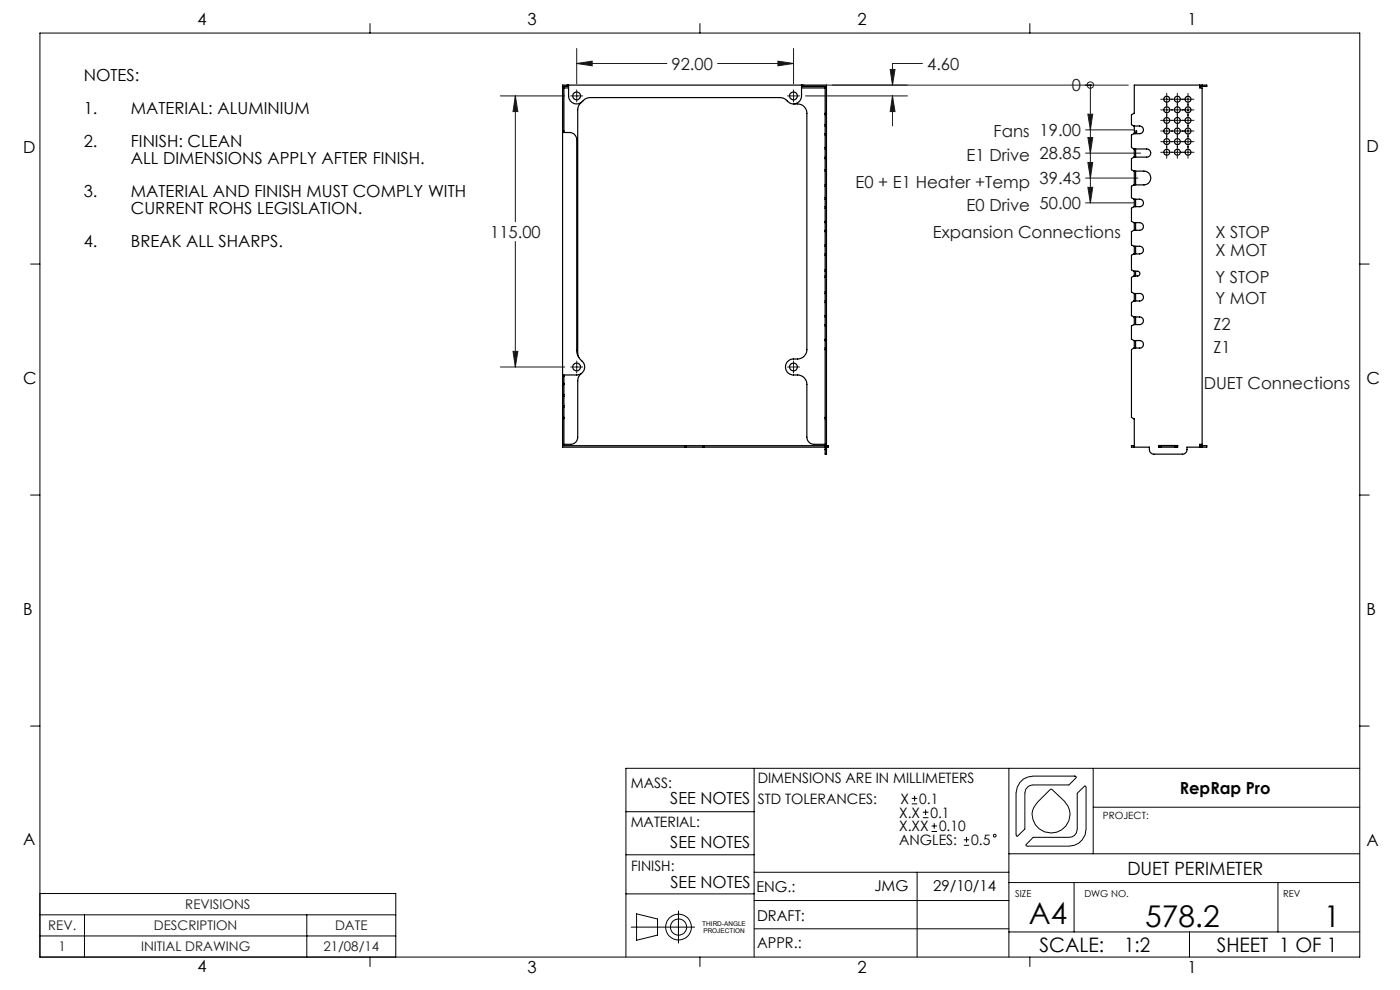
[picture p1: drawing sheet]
<svg xmlns="http://www.w3.org/2000/svg" width="297mm" height="210mm" viewBox="0 0 297 210" stroke-linecap="round" stroke-linejoin="round" font-family="sans-serif">
<g fill="none" stroke="#000" stroke-width=".21">
<path d="M8.5 7h280v196h-280zM78.5 5v2M148.5 5v2M218.5 5v2M6.5 56h2M288.5 56h2M6.5 105h2M288.5 105h2M6.5 154h2M288.5 154h2M132.8 172.2h27.2M160 163v40"/>
<path d="M193.4 170.5h1.2M193.4 169.4h1.2M194 168.8v1.2M195.8 173.5h1.2M195.8 172.3h1.2M196.4 171.7v1.2M197.6 176.4h1.2M197.6 175.2h1.2M198.2 174.6v1.2M204.5 179.3h1.1M204.5 178.1h1.1M205 177.5v1.2"/>
<path d="M214 163v40M217.4 175.9h.1M219.1 177.7l7.7-.1a1.67 1.67 0 0 0 1.7-1.7v-7.6l1.6-1.6 .3 .3v8.9a3.6 3.6 0 0 1-3.6 3.6l-9.1-.1v-.3zM220.3 169.9l2.5-2.5h.3a10.1 10.1 0 0 1 3.8 4.4 4 4 0 0 1-4.1 4.9 4 4 0 0 1-3.5-5.4zM226.8 166.5h-7.7a1.73 1.73 0 0 0-1.7 1.7v7.7M226.8 166.5h.1M227.9 164.6l.3 .1 .1 .3-1.5 1.5M227.9 164.6h.1M227.9 164.6h-8.8a3.6 3.6 0 0 0-3.6 3.6l.1 9.1 .2 .1 1.6-1.5M231.9 171.2h56.6M231.9 163v18.1M288.5 163h-155.7v40"/>
<path d="M8.5 189.5h75.5v13.5M8.5 194.1h75.5M8.5 198.5h75.5M17.9 194.1v8.9M65.1 194.1v8.9M132.8 189.6h27.2M132.8 181.3h27.2M133.9 196.7h13.5M135 193.8l4.5 1.1v3.5l-4.5 1.1zM143.9 193.2v6.9M160 197h54M160 185h54"/>
<path d="M160 191h54M194.6 185v18M214 197.7h74.5M214 181.1h74.5M214 187.2h74.5M227.9 187.2v10.5M252.3 197.7v5.3M271.1 187.2v10.5M78.5 203v2M148.5 203v2M218.5 203v2"/>
<circle cx="211" cy="177.3" r=".3"/>
<circle cx="143.9" cy="196.6" r="2.73"/>
<circle cx="143.9" cy="196.6" r="1.72"/>
</g>
<g fill="none" stroke="#191924" stroke-width=".21">
<path d="M122.3 13.5l3.3-.5v1zM122.3 10.3v7.5M122.3 13.5h19.2M122.3 19.1v2.5M152.2 13.5h16.1M165 13l3.3 .5-3.3 .5zM168.3 10.3v7.5M168.3 19.1v2.5M175.3 18.1h64.1M188.8 14.7h1.1l-.6 3.4zM195.7 13.5h-6.4v4.6M231.3 18.1v24.9"/>
<path d="M231.3 18.1h.1M247.5 19.8v13.8M249.8 19.8v13.8M252 19.8v13.8M106.2 20.3h13.6M109.3 20.3l.6 3.4h-1.1zM109.3 20.3v26.7M121.1 20.3h2.5M167.1 20.3h2.5M170.9 20.3h21.6M189.3 20.3l.6 3.4h-1.1zM189.3 20.3v6.4"/>
<path d="M230.3 27.5h10.2M230.3 32.5h11.7M230.3 37.8h11.1M230.8 24.2h1l-.5 3.3zM230.8 29.2h1l-.5 3.3zM230.8 34.5h1l-.5 3.3zM230.8 39.7h1l-.5 3.3zM246.2 21.1h7.1M246.2 23.3h7.1M246.2 25.5h7.1M246.2 27.8h7.1M246.2 30h7.1"/>
<path d="M246.2 32.3h7.1M109.3 51.2v26.6M230.3 43h10.2M106.2 77.8h13.6M108.8 74.5h1.1l-.6 3.3zM121.1 77.8h2.5M122.3 76.6v2.5M167.1 77.8h2.5M168.3 76.6v2.5"/>
<circle cx="231.3" cy="18" r=".68"/>
</g>
<g fill="#191924">
<path d="M230.8 24.2h1l-.5 3.3zM230.8 29.2h1l-.5 3.3zM230.8 34.5h1l-.5 3.3zM230.8 39.7h1l-.5 3.3z"/>
<path d="M122.3 13.5l3.3-.5v1zM165 13l3.3 .5-3.3 .5zM109.3 20.3l.6 3.4h-1.1zM108.8 74.5h1.1l-.6 3.3zM189.3 20.3l.6 3.4h-1.1zM188.8 14.7h1.1l-.6 3.4z"/>
</g>
<g fill="none" stroke="#000" stroke-width=".25">
<path d="M119.6 18.7h1M120.3 18.1v.2M120.6 18.1v2.2a1.75 1.75 0 0 0 1.3 1.7 1.75 1.75 0 0 0 2-.8l1.2-.5h40.4a3 3 0 0 1 2 1.2 1.73 1.73 0 0 0 2.5-1.6v-2.2M120.6 18.3h-1v9.8M170 18.7h5M170 18.3h5v8.4M170.3 18.1v.2M254.5 18.3h1.5v-.2h-15.4v6l-.6 .2v2.1l.6 .3h1.2a.81 .81 0 0 1 .8 .8 .81 .81 0 0 1-.8 .9h-1.2l-.6 .2v2.7l.6 .3h2.6a.86 .86 0 0 1 .9 .9 .86 .86 0 0 1-.9 .8h-2.6l-.6 .3v2.4l.6 .3h2.1a1.46 1.46 0 0 1 1.4 1.5 1.46 1.46 0 0 1-1.4 1.4h-2.1l-.6 .3v2.4l.6 .4h1.2a.79 .79 0 0 1 .8 .7 .79 .79 0 0 1-.8 .8h-1.2l-.6 .4v2.7l.6 .3h1.2a.81 .81 0 0 1 .8 .8 .81 .81 0 0 1-.8 .9h-1.2l-.6 .2v2.9l.6 .2h1.2a.81 .81 0 0 1 .8 .8 .81 .81 0 0 1-.8 .9h-1.2l-.6 .2v3.1l.6 .3h.7a.51 .51 0 0 1 .5 .5 .51 .51 0 0 1-.5 .6h-.7l-.6 .2v3.1l.6 .4h1.2a.79 .79 0 0 1 .8 .8 .79 .79 0 0 1-.8 .7h-1.2l-.6 .4v2.7l.6 .3h1.2a.81 .81 0 0 1 .8 .8 .81 .81 0 0 1-.8 .9h-1.2l-.6 .2v2.9l.6 .2h1.2a.79 .79 0 0 1 .8 .8 .79 .79 0 0 1-.8 .8h-1.2l-.6 .3v14.4l.6 .4v6M254.5 18.1v.6h.5v75.6h-.5v.6M255 18.1v.2M119.3 28.1h1.5a1.51 1.51 0 0 1 1.5 1.5v44.6a3.6 3.6 0 0 0 1.5 2.8 1.7 1.7 0 0 1-1.5 2.5h-3M119.3 27.8h.3"/>
<path d="M123.4 21.7l-.7 .8-.1 .7v51.8l.2 .8M168.3 22h.9a1.99 1.99 0 0 1 2 2.1v50a1.99 1.99 0 0 1-2 2.1h-.9a1.69 1.69 0 0 0-1.7 1.6 1.69 1.69 0 0 0 1.7 1.7h.9a1.99 1.99 0 0 1 2 2.1v11.1a1.57 1.57 0 0 0 1.5 1.6h2.3M175 26.7v1.7M175 36.3v2.9M175 31.6v1.7M175 39.2h.3M175 36.3h.3M175 33.3h.3M175 31.6h.3M175 28.4h.3M175 26.7h.3M175 24.1h.3"/>
<path d="M175 28.4v3.2M175 33.3v3M175 39.2v3.1M175 39.5h.3M175 28.6h.3M175 26.4h.3M175 24.3h.3M175 33.6h.3M175 36h.3M175 31.3h.3M175.3 26.7v1.7M175.3 36.3v2.9"/>
<path d="M175.3 31.6v1.7M175.3 26.7v-8.6h-56v66M175.3 28.4v3.2M175.3 33.3v3M175.3 39.2v3.1M240.6 26.7v1.1h.5v.3h-.5v.3M240.6 31.6v1.7M240.6 36.3v2.9M240.9 28.1v.3M240.9 31.6v1.7M240.9 36.3v2.9M175 57.5v1.1"/>
<path d="M175 42.3v1.5M175 47.2v1.7M175 52.2v1.7M175 58.6h.3M175 57.5h.3M175 53.9h.3M175 52.2h.3M175 48.9h.3M175 47.2h.3M175 43.8h.3M175 42.3h.3M175 57.2h.3"/>
<path d="M175 43.8v3.4M175 48.9v3.3M175 53.9v3.6M175 58.6v3.7M175 44.2h.3M175 49.1h.3M175 58.8h.3M175 54.1h.3M175 41.9h.3M175 52h.3M175 46.9h.3M175.3 57.5v1.1"/>
<path d="M175.3 42.3v1.5M175.3 47.2v1.7M175.3 52.2v1.7M175.3 43.8v3.4M175.3 48.9v3.3M175.3 53.9v3.6M175.3 58.6v3.7M240.6 42.3v1.5M240.6 47.2v1.7M240.6 52.2v1.7M240.6 57.5v1.1M240.9 42.3v1.5"/>
<path d="M240.9 47.2v1.7M240.9 52.2v1.7M240.9 57.5v1.1M119.3 79.9h.3M119.6 79.5v4.6M123.4 79.2l-.7 .8-.1 .7v12a1.51 1.51 0 0 1-1.5 1.6h-1.5M175 67.2v1.7M175 62.3v1.5M175 72.2v1.6M175 73.8h.3M175 72.2h.3M175 68.9h.3"/>
<path d="M175 67.2h.3M175 63.8h.3M175 62.3h.3M175 63.8v3.4M175 68.9v3.3M175 73.8v21.5M175 72h.3M175 69.1h.3M175 61.9h.3M175 64.2h.3M175 66.9h.3M175 74.1h.3"/>
<path d="M175.3 67.2v1.7M175.3 62.3v1.5M175.3 72.2v1.6M175.3 63.8v3.4M175.3 68.9v3.3M175.3 73.8v21.5M240.6 62.3v1.5M240.6 67.2v1.7M240.6 72.2v1.6M240.9 62.3v1.5M240.9 67.2v1.7M240.9 72.2v1.6"/>
<path d="M119.3 84.1v1.9M119.3 86v8.9h56.4v-.4h-.4M119.3 81.3h.3M119.3 81.6h.3M119.3 83.7h.3M119.3 88.5h.3M119.3 86.4h.3M119.3 84.1h.3M119.3 86h.3M119.3 88.8h.3M119.6 84.1v1.9M119.6 86v8.5h55.4"/>
<path d="M145.3 94.5v.4M145.6 94.5v.4M149.1 94.5v.4M149.4 94.5v.4M175 94.5v.4M175 95.3v1h.3v-1M175 88.9h.3M175 88.5h.3M175 95.3h.3M240.6 94.5v.4M240.6 94.5h-.6v.4h3.8v.4a.96 .96 0 0 0 1 1h6a.96 .96 0 0 0 1-1v-.4h4.2v-.4h-1.5M246 94.9h.3"/>
<path d="M246 94.9v-.4h.3v.4M246 94.9h-.2v-.4h4v.4h-.1M246.3 94.9h3M249.3 94.9h.4M249.3 94.9v-.4h.4v.4M255 94.5v.4"/>
<circle cx="122.3" cy="20.3" r=".82"/>
<circle cx="168.3" cy="20.3" r=".82"/>
<circle cx="247.5" cy="23.3" r=".62"/>
<circle cx="247.5" cy="32.3" r=".62"/>
<circle cx="247.5" cy="21" r=".62"/>
<circle cx="247.5" cy="25.5" r=".62"/>
<circle cx="247.5" cy="30" r=".63"/>
<circle cx="247.5" cy="27.8" r=".63"/>
<circle cx="249.8" cy="32.3" r=".62"/>
<circle cx="249.8" cy="23.3" r=".62"/>
<circle cx="249.8" cy="21" r=".62"/>
<circle cx="249.8" cy="25.5" r=".62"/>
<circle cx="249.8" cy="30" r=".63"/>
<circle cx="249.8" cy="27.8" r=".63"/>
<circle cx="252" cy="25.6" r=".62"/>
<circle cx="252" cy="23.3" r=".62"/>
<circle cx="252" cy="32.3" r=".62"/>
<circle cx="252" cy="21" r=".62"/>
<circle cx="252" cy="30.1" r=".63"/>
<circle cx="252" cy="27.8" r=".63"/>
<circle cx="122.3" cy="77.8" r=".82"/>
<circle cx="168.3" cy="77.8" r=".82"/>
</g>
<g font-size="6.3">
<text x="218.3" y="196">A4</text>
<text x="242.9" y="196.5">578.2</text>
<text x="280.8" y="196.5">1</text>
</g>
<g font-size="4.2">
<text x="220.5" y="201.9">SCALE:</text>
<text x="238.5" y="202">1:2</text>
<text x="258.1" y="202">SHEET 1 OF 1</text>
</g>
<text font-size="3.9" x="239.2" y="185.6">DUET PERIMETER</text>
<g font-size="3.5">
<text x="41.9" y="5.2">4</text>
<text x="111.9" y="5.4">3</text>
<text x="181.9" y="5.4">2</text>
<text x="251.9" y="5.4">1</text>
<text x="17.8" y="17.1">NOTES:</text>
<text x="17.8" y="24.2">1.</text>
<text x="27.8" y="24.2">MATERIAL: ALUMINIUM</text>
<text x="4.9" y="32.4">D</text>
<text x="17.8" y="31.2">2.</text>
<text x="27.8" y="31.2">FINISH: CLEAN</text>
<text x="27.8" y="34.8">ALL DIMENSIONS APPLY AFTER FINISH.</text>
<text x="289.9" y="32.3">D</text>
<text x="17.8" y="41.8">3.</text>
<text x="27.8" y="41.8">MATERIAL AND FINISH MUST COMPLY WITH</text>
<text x="27.8" y="45.4">CURRENT ROHS LEGISLATION.</text>
<text x="17.8" y="52.4">4.</text>
<text x="27.8" y="52.4">BREAK ALL SHARPS.</text>
<text x="4.9" y="81.4">C</text>
<text x="289.9" y="81.3">C</text>
<text x="4.9" y="130.4">B</text>
<text x="289.9" y="130.4">B</text>
<text x="142.2" y="170.5">SEE NOTES</text>
<text x="250.3" y="168.5">RepRap Pro</text>
<text x="4.9" y="179.3">A</text>
<text x="142.2" y="179.9">SEE NOTES</text>
<text x="289.9" y="179.4">A</text>
<text x="142.3" y="188.3">SEE NOTES</text>
<text x="41.9" y="206.2">4</text>
<text x="111.9" y="206.4">3</text>
<text x="181.9" y="206.4">2</text>
<text x="251.9" y="206.4">1</text>
</g>
<g font-size="3.5" fill="#191924">
<text x="142.5" y="14.8">92.00</text>
<text x="196.7" y="14.8">4.60</text>
<text x="227.4" y="19.4">0</text>
<text x="210.8" y="29.1">Fans 19.00</text>
<text x="205.1" y="34.1">E1 Drive 28.85</text>
<text x="181.5" y="39.8">E0 + E1 Heater +Temp 39.43</text>
<text x="205.1" y="44.7">E0 Drive 50.00</text>
<text x="104" y="50.4">115.00</text>
<text x="197.9" y="50.6">Expansion Connections</text>
<text x="257.9" y="50.6">X STOP</text>
<text x="257.9" y="59.9">Y STOP</text>
<text x="257.9" y="54.3">X MOT</text>
<text x="257.9" y="64.5">Y MOT</text>
<text x="257.4" y="69.9">Z2</text>
<text x="257.4" y="74.9">Z1</text>
<text x="255.4" y="82.4">DUET Connections</text>
</g>
<g font-size="3.2">
<text x="160.5" y="189.2">ENG.:</text>
<text x="185.5" y="188.9">JMG</text>
<text x="198" y="188.9">29/10/14</text>
<text x="160.6" y="195.3">DRAFT:</text>
<text x="160.6" y="201.2">APPR.:</text>
</g>
<g font-size="3">
<text x="133.8" y="167">MASS:</text>
<text x="160.8" y="166.2">DIMENSIONS ARE IN MILLIMETERS</text>
<text x="160.8" y="170.5">STD TOLERANCES:</text>
<text x="190.8" y="173.4">X.X</text>
<text x="191" y="170.5">X</text>
<text x="195" y="170.5">0.1</text>
<text x="197.4" y="173.4">0.1</text>
<text x="133.8" y="175.5">MATERIAL:</text>
<text x="190.8" y="176.3">X.XX</text>
<text x="190.8" y="179.3">ANGLES:</text>
<text x="199.2" y="176.3">0.10</text>
<text x="206" y="179.3">0.5</text>
<text x="133.9" y="184.8">FINISH:</text>
</g>
<g font-size="2.8" fill="#191924">
<text x="10.2" y="197.3">REV.</text>
<text x="32.7" y="197.3">DESCRIPTION</text>
<text x="39.3" y="192.8">REVISIONS</text>
<text x="71.1" y="197.3">DATE</text>
<text x="12.4" y="201.8">1</text>
<text x="29.9" y="201.8">INITIAL DRAWING</text>
<text x="68.6" y="201.8">21/08/14</text>
</g>
<text font-size="2.1" x="234" y="173.8">PROJECT:</text>
<g font-size="2">
<text x="215.4" y="190.4">SIZE</text>
<text x="230" y="190.4">DWG NO.</text>
<text x="272.2" y="190.4">REV</text>
</g>
<g font-size="1.4">
<text x="149" y="196.4">THIRD-ANGLE</text>
<text x="149.2" y="198">PROJECTION</text>
</g>
</svg>
